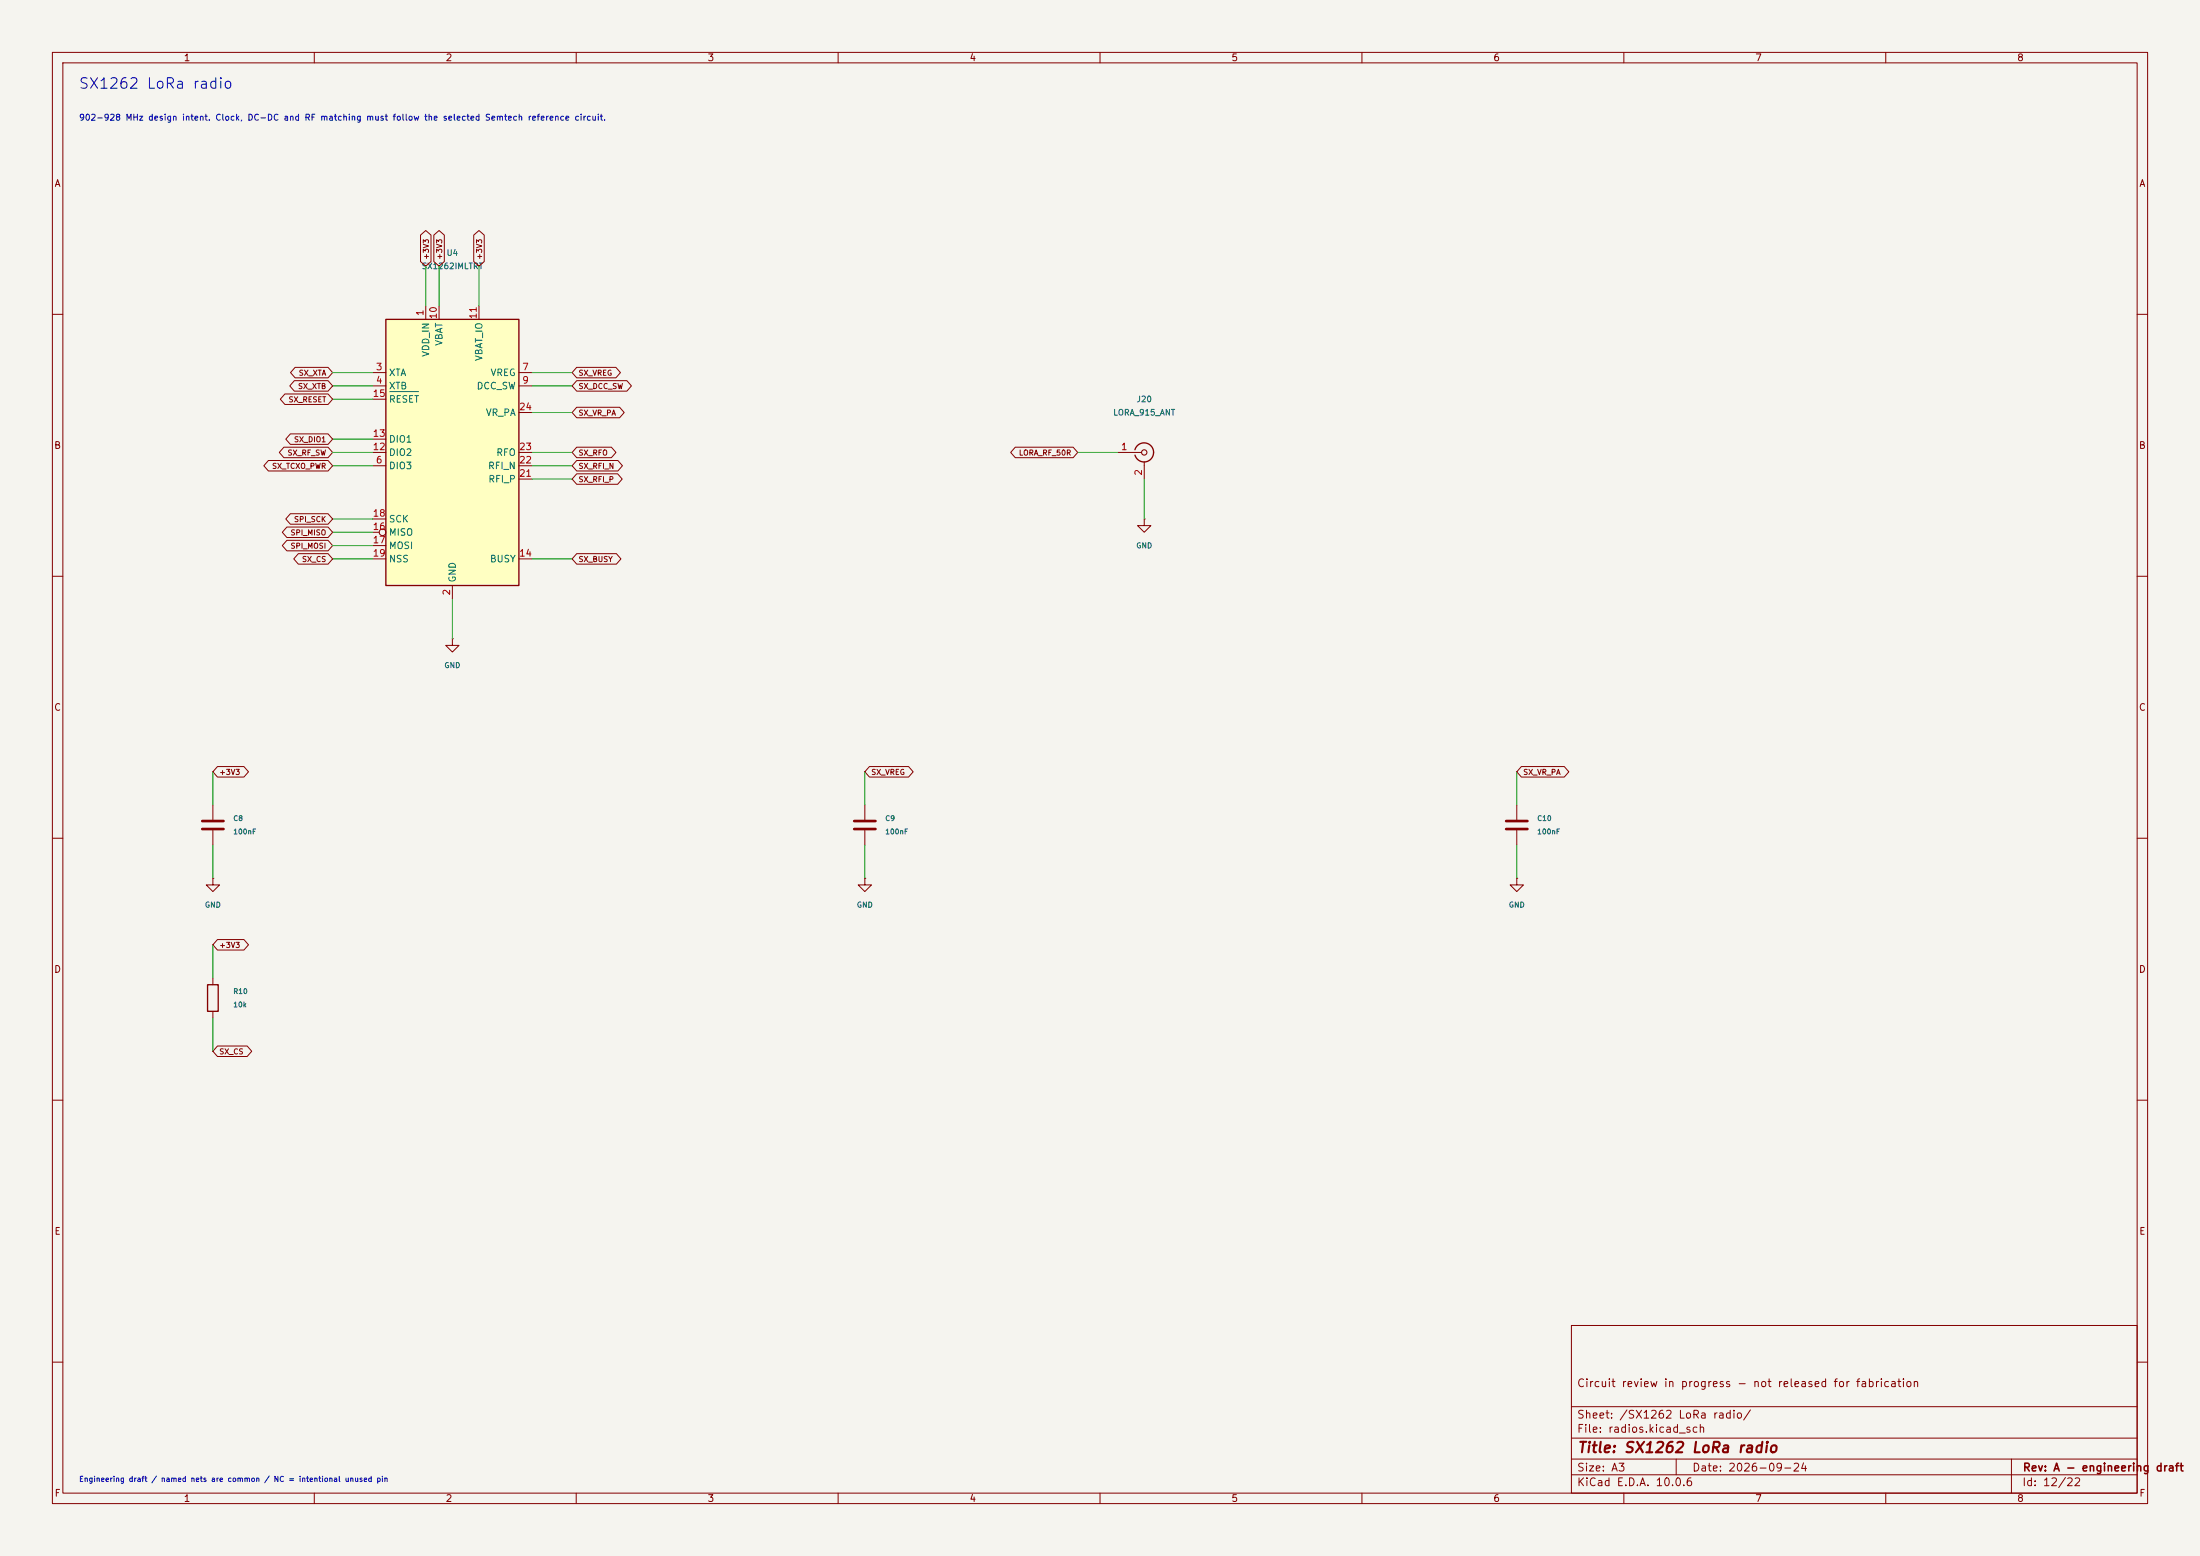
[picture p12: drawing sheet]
(kicad_sch
 (version 20250114)
 (generator "eeschema")
 (paper "A3")
 (title_block
  (title "SX1262 LoRa radio")
  (date "2026-09-24")
  (rev "A - engineering draft")
  (comment 1 "Circuit review in progress - not released for fabrication"))
 (lib_symbols
  (symbol "RF:SX1262IMLTRT" (exclude_from_sim no) (in_bom yes) (on_board yes)
   (in_pos_files yes)
   (duplicate_pin_numbers_are_jumpers no)
   (property "Reference" "U" (at 13.97 24.13 0) (show_name no) (do_not_autoplace no) (effects (font (size 1.27 1.27)) (justify left)))
   (property "Value" "SX1262IMLTRT" (at 13.97 21.59 0) (show_name no) (do_not_autoplace no) (effects (font (size 1.27 1.27)) (justify left)))
   (property "Footprint" "Package_DFN_QFN:QFN-24-1EP_4x4mm_P0.5mm_EP2.6x2.6mm" (at 1.27 -31.75 0) (show_name no) (do_not_autoplace no) (hide yes) (effects (font (size 1.27 1.27))))
   (property "Datasheet" "https://semtech.file.force.com/sfc/dist/version/download/?oid=00DE0000000JelG&ids=0682R00000IjPWSQA3&d=%2Fa%2F2R000000Un7F%2FyT.fKdAr9ZAo3cJLc4F2cBdUsMftpT2vsOICP7NmvMo" (at 1.27 -29.21 0) (show_name no) (do_not_autoplace no) (hide yes) (effects (font (size 1.27 1.27))))
   (property "Description" "150 MHz to 960 MHz Low Power Long Range Transceiver, 22dBm output power, spreading factor from 5 to 12, LoRA, QFN-24" (at 0 0 0) (show_name no) (do_not_autoplace no) (hide yes) (effects (font (size 1.27 1.27))))
   (symbol "SX1262IMLTRT_0_1"
    (rectangle (start -12.7 25.4) (end 12.7 -25.4) (stroke (width 0.254) (type default)) (fill (type background))))
   (symbol "SX1262IMLTRT_1_1"
    (pin power_in line (at -5.08 27.94 270) (length 2.54) (name "VDD_IN" (effects (font (size 1.27 1.27)))) (number "1" (effects (font (size 1.27 1.27)))))
    (pin power_in line (at 0 -27.94 90) (length 2.54) (name "GND" (effects (font (size 1.27 1.27)))) (number "2" (effects (font (size 1.27 1.27)))))
    (pin bidirectional line (at -15.24 15.24 0) (length 2.54) (name "XTA" (effects (font (size 1.27 1.27)))) (number "3" (effects (font (size 1.27 1.27)))))
    (pin bidirectional line (at -15.24 12.7 0) (length 2.54) (name "XTB" (effects (font (size 1.27 1.27)))) (number "4" (effects (font (size 1.27 1.27)))))
    (pin passive line (at 0 -27.94 90) (length 2.54) (hide yes) (name "GND" (effects (font (size 1.27 1.27)))) (number "5" (effects (font (size 1.27 1.27)))))
    (pin bidirectional line (at -15.24 -2.54 0) (length 2.54) (name "DIO3" (effects (font (size 1.27 1.27)))) (number "6" (effects (font (size 1.27 1.27)))))
    (pin power_out line (at 15.24 15.24 180) (length 2.54) (name "VREG" (effects (font (size 1.27 1.27)))) (number "7" (effects (font (size 1.27 1.27)))))
    (pin passive line (at 0 -27.94 90) (length 2.54) (hide yes) (name "GND" (effects (font (size 1.27 1.27)))) (number "8" (effects (font (size 1.27 1.27)))))
    (pin power_out line (at 15.24 12.7 180) (length 2.54) (name "DCC_SW" (effects (font (size 1.27 1.27)))) (number "9" (effects (font (size 1.27 1.27)))))
    (pin power_in line (at -2.54 27.94 270) (length 2.54) (name "VBAT" (effects (font (size 1.27 1.27)))) (number "10" (effects (font (size 1.27 1.27)))))
    (pin power_in line (at 5.08 27.94 270) (length 2.54) (name "VBAT_IO" (effects (font (size 1.27 1.27)))) (number "11" (effects (font (size 1.27 1.27)))))
    (pin bidirectional line (at -15.24 0 0) (length 2.54) (name "DIO2" (effects (font (size 1.27 1.27)))) (number "12" (effects (font (size 1.27 1.27)))))
    (pin bidirectional line (at -15.24 2.54 0) (length 2.54) (name "DIO1" (effects (font (size 1.27 1.27)))) (number "13" (effects (font (size 1.27 1.27)))))
    (pin output line (at 15.24 -20.32 180) (length 2.54) (name "BUSY" (effects (font (size 1.27 1.27)))) (number "14" (effects (font (size 1.27 1.27)))))
    (pin input line (at -15.24 10.16 0) (length 2.54) (name "~{RESET}" (effects (font (size 1.27 1.27)))) (number "15" (effects (font (size 1.27 1.27)))))
    (pin tri_state inverted (at -15.24 -15.24 0) (length 2.54) (name "MISO" (effects (font (size 1.27 1.27)))) (number "16" (effects (font (size 1.27 1.27)))))
    (pin input line (at -15.24 -17.78 0) (length 2.54) (name "MOSI" (effects (font (size 1.27 1.27)))) (number "17" (effects (font (size 1.27 1.27)))))
    (pin input line (at -15.24 -12.7 0) (length 2.54) (name "SCK" (effects (font (size 1.27 1.27)))) (number "18" (effects (font (size 1.27 1.27)))))
    (pin input line (at -15.24 -20.32 0) (length 2.54) (name "NSS" (effects (font (size 1.27 1.27)))) (number "19" (effects (font (size 1.27 1.27)))))
    (pin passive line (at 0 -27.94 90) (length 2.54) (hide yes) (name "GND" (effects (font (size 1.27 1.27)))) (number "20" (effects (font (size 1.27 1.27)))))
    (pin input line (at 15.24 -5.08 180) (length 2.54) (name "RFI_P" (effects (font (size 1.27 1.27)))) (number "21" (effects (font (size 1.27 1.27)))))
    (pin input line (at 15.24 -2.54 180) (length 2.54) (name "RFI_N" (effects (font (size 1.27 1.27)))) (number "22" (effects (font (size 1.27 1.27)))))
    (pin output line (at 15.24 0 180) (length 2.54) (name "RFO" (effects (font (size 1.27 1.27)))) (number "23" (effects (font (size 1.27 1.27)))))
    (pin power_out line (at 15.24 7.62 180) (length 2.54) (name "VR_PA" (effects (font (size 1.27 1.27)))) (number "24" (effects (font (size 1.27 1.27)))))
    (pin passive line (at 0 -27.94 90) (length 2.54) (hide yes) (name "GND" (effects (font (size 1.27 1.27)))) (number "25" (effects (font (size 1.27 1.27))))))
   (embedded_fonts no))
  (symbol "Connector:Conn_Coaxial"
   (pin_names
    (offset 1.016) (hide yes)) (exclude_from_sim no) (in_bom yes) (on_board yes)
   (in_pos_files yes)
   (duplicate_pin_numbers_are_jumpers no)
   (property "Reference" "J" (at 0.254 3.048 0) (show_name no) (do_not_autoplace no) (effects (font (size 1.27 1.27))))
   (property "Value" "Conn_Coaxial" (at 2.921 0 90) (show_name no) (do_not_autoplace no) (effects (font (size 1.27 1.27))))
   (property "Footprint" "" (at 0 0 0) (show_name no) (do_not_autoplace no) (hide yes) (effects (font (size 1.27 1.27))))
   (property "Datasheet" "" (at 0 0 0) (show_name no) (do_not_autoplace no) (hide yes) (effects (font (size 1.27 1.27))))
   (property "Description" "coaxial connector (BNC, SMA, SMB, SMC, Cinch/RCA, LEMO, ...)" (at 0 0 0) (show_name no) (do_not_autoplace no) (hide yes) (effects (font (size 1.27 1.27))))
   (symbol "Conn_Coaxial_0_1"
    (polyline (pts (xy -2.54 0) (xy -0.508 0)) (stroke (width 0) (type default)) (fill (type none)))
    (arc (start 1.778 0) (mid 0.222 -1.8079) (end -1.778 -0.508) (stroke (width 0.254) (type default)) (fill (type none)))
    (arc (start -1.778 0.508) (mid 0.2221 1.8084) (end 1.778 0) (stroke (width 0.254) (type default)) (fill (type none)))
    (circle (center 0 0) (radius 0.508) (stroke (width 0.2032) (type default)) (fill (type none)))
    (polyline (pts (xy 0 -2.54) (xy 0 -1.778)) (stroke (width 0) (type default)) (fill (type none))))
   (symbol "Conn_Coaxial_1_1"
    (pin passive line (at -5.08 0 0) (length 2.54) (name "In" (effects (font (size 1.27 1.27)))) (number "1" (effects (font (size 1.27 1.27)))))
    (pin passive line (at 0 -5.08 90) (length 2.54) (name "Ext" (effects (font (size 1.27 1.27)))) (number "2" (effects (font (size 1.27 1.27))))))
   (embedded_fonts no))
  (symbol "Device:C"
   (pin_numbers (hide yes))
   (pin_names
    (offset 0.254)) (exclude_from_sim no) (in_bom yes) (on_board yes)
   (in_pos_files yes)
   (duplicate_pin_numbers_are_jumpers no)
   (property "Reference" "C" (at 0.635 2.54 0) (show_name no) (do_not_autoplace no) (effects (font (size 1.27 1.27)) (justify left)))
   (property "Value" "C" (at 0.635 -2.54 0) (show_name no) (do_not_autoplace no) (effects (font (size 1.27 1.27)) (justify left)))
   (property "Footprint" "" (at 0.9652 -3.81 0) (show_name no) (do_not_autoplace no) (hide yes) (effects (font (size 1.27 1.27))))
   (property "Datasheet" "" (at 0 0 0) (show_name no) (do_not_autoplace no) (hide yes) (effects (font (size 1.27 1.27))))
   (property "Description" "Unpolarized capacitor" (at 0 0 0) (show_name no) (do_not_autoplace no) (hide yes) (effects (font (size 1.27 1.27))))
   (symbol "C_0_1"
    (polyline (pts (xy -2.032 0.762) (xy 2.032 0.762)) (stroke (width 0.508) (type default)) (fill (type none)))
    (polyline (pts (xy -2.032 -0.762) (xy 2.032 -0.762)) (stroke (width 0.508) (type default)) (fill (type none))))
   (symbol "C_1_1"
    (pin passive line (at 0 3.81 270) (length 2.794) (name "" (effects (font (size 1.27 1.27)))) (number "1" (effects (font (size 1.27 1.27)))))
    (pin passive line (at 0 -3.81 90) (length 2.794) (name "" (effects (font (size 1.27 1.27)))) (number "2" (effects (font (size 1.27 1.27))))))
   (embedded_fonts no))
  (symbol "power:GND"
   (power global)
   (pin_numbers (hide yes))
   (pin_names
    (offset 0) (hide yes)) (exclude_from_sim no) (in_bom yes) (on_board yes)
   (in_pos_files yes)
   (duplicate_pin_numbers_are_jumpers no)
   (property "Reference" "#PWR" (at 0 -6.35 0) (show_name no) (do_not_autoplace no) (hide yes) (effects (font (size 1.27 1.27))))
   (property "Value" "GND" (at 0 -3.81 0) (show_name no) (do_not_autoplace no) (effects (font (size 1.27 1.27))))
   (property "Footprint" "" (at 0 0 0) (show_name no) (do_not_autoplace no) (hide yes) (effects (font (size 1.27 1.27))))
   (property "Datasheet" "" (at 0 0 0) (show_name no) (do_not_autoplace no) (hide yes) (effects (font (size 1.27 1.27))))
   (property "Description" "Power symbol creates a global label with name \"GND\" , ground" (at 0 0 0) (show_name no) (do_not_autoplace no) (hide yes) (effects (font (size 1.27 1.27))))
   (symbol "GND_0_1"
    (polyline (pts (xy 0 0) (xy 0 -1.27) (xy 1.27 -1.27) (xy 0 -2.54) (xy -1.27 -1.27) (xy 0 -1.27)) (stroke (width 0) (type default)) (fill (type none))))
   (symbol "GND_1_1"
    (pin power_in line (at 0 0 270) (length 0) (name "" (effects (font (size 1.27 1.27)))) (number "1" (effects (font (size 1.27 1.27))))))
   (embedded_fonts no))
  (symbol "Device:R"
   (pin_numbers (hide yes))
   (pin_names
    (offset 0)) (exclude_from_sim no) (in_bom yes) (on_board yes)
   (in_pos_files yes)
   (duplicate_pin_numbers_are_jumpers no)
   (property "Reference" "R" (at 2.032 0 90) (show_name no) (do_not_autoplace no) (effects (font (size 1.27 1.27))))
   (property "Value" "R" (at 0 0 90) (show_name no) (do_not_autoplace no) (effects (font (size 1.27 1.27))))
   (property "Footprint" "" (at -1.778 0 90) (show_name no) (do_not_autoplace no) (hide yes) (effects (font (size 1.27 1.27))))
   (property "Datasheet" "" (at 0 0 0) (show_name no) (do_not_autoplace no) (hide yes) (effects (font (size 1.27 1.27))))
   (property "Description" "Resistor" (at 0 0 0) (show_name no) (do_not_autoplace no) (hide yes) (effects (font (size 1.27 1.27))))
   (symbol "R_0_1"
    (rectangle (start -1.016 -2.54) (end 1.016 2.54) (stroke (width 0.254) (type default)) (fill (type none))))
   (symbol "R_1_1"
    (pin passive line (at 0 3.81 270) (length 1.27) (name "" (effects (font (size 1.27 1.27)))) (number "1" (effects (font (size 1.27 1.27)))))
    (pin passive line (at 0 -3.81 90) (length 1.27) (name "" (effects (font (size 1.27 1.27)))) (number "2" (effects (font (size 1.27 1.27))))))
   (embedded_fonts no)))
 (text "SX1262 LoRa radio" (at 15 15 0) (effects (font (size 2 2)) (justify left top)))
 (text "902-928 MHz design intent. Clock, DC-DC and RF matching must follow the selected Semtech reference circuit." (at 15 22 0) (effects (font (size 1.15 1.15)) (justify left top)))
 (text "Engineering draft / named nets are common / NC = intentional unused pin" (at 15 282 0) (effects (font (size 1 1)) (justify left top)))
 (symbol
  (lib_id "RF:SX1262IMLTRT") (at 86.36 86.36 0) (unit 1) (in_bom yes) (on_board yes) (dnp no)
  (property "Reference" "U4" (at 86.36 48.26 0) (effects (font (size 1.1 1.1))))
  (property "Value" "SX1262IMLTRT" (at 86.36 50.8 0) (effects (font (size 1.1 1.1))))
  (property "Footprint" "Package_DFN_QFN:QFN-24-1EP_4x4mm_P0.5mm_EP2.6x2.6mm" (at 86.36 86.36 0) (effects (font (size 1 1)) (hide yes))) (pin "1") (pin "2") (pin "3") (pin "4") (pin "5") (pin "6") (pin "7") (pin "8") (pin "9") (pin "10") (pin "11") (pin "12") (pin "13") (pin "14") (pin "15") (pin "16") (pin "17") (pin "18") (pin "19") (pin "20") (pin "21") (pin "22") (pin "23") (pin "24") (pin "25"))
 (symbol
  (lib_id "Connector:Conn_Coaxial") (at 218.44 86.36 0) (unit 1) (in_bom yes) (on_board yes) (dnp no)
  (property "Reference" "J20" (at 218.44 76.2 0) (effects (font (size 1.1 1.1))))
  (property "Value" "LORA_915_ANT" (at 218.44 78.74 0) (effects (font (size 1.1 1.1))))
  (property "Footprint" "Connector_Coaxial:U.FL_Hirose_U.FL-R-SMT-1_Vertical" (at 218.44 86.36 0) (effects (font (size 1.27 1.27)) (hide yes))) (pin "1") (pin "2"))
 (symbol
  (lib_id "Device:C") (at 40.64 157.48 0) (unit 1) (in_bom yes) (on_board yes) (dnp no)
  (property "Reference" "C8" (at 44.45 156.20999999999998 0) (effects (font (size 0.95 0.95)) (justify left)))
  (property "Value" "100nF" (at 44.45 158.75 0) (effects (font (size 0.95 0.95)) (justify left)))
  (property "Footprint" "Capacitor_SMD:C_0402_1005Metric" (at 40.64 157.48 0) (effects (font (size 1 1)) (hide yes))) (pin "1") (pin "2"))
 (wire (pts (xy 40.6400 153.6700) (xy 40.6400 147.3200)) (stroke (width 0) (type default)))
 (wire (pts (xy 40.6400 161.2900) (xy 40.6400 167.6400)) (stroke (width 0) (type default)))
 (global_label "+3V3"
  (shape bidirectional) (at 40.64 147.32 0) (effects (font (size 1 1)) (justify left)))
 (symbol
  (lib_id "power:GND") (at 40.64 167.64 0) (unit 1) (in_bom yes) (on_board yes) (dnp no)
  (property "Reference" "#PWR12006" (at 40.64 167.64 0) (effects (font (size 1 1)) (hide yes)))
  (property "Value" "GND" (at 40.64 172.72 0) (effects (font (size 1 1)))) (pin "1"))
 (symbol
  (lib_id "Device:C") (at 165.1 157.48 0) (unit 1) (in_bom yes) (on_board yes) (dnp no)
  (property "Reference" "C9" (at 168.91 156.20999999999998 0) (effects (font (size 0.95 0.95)) (justify left)))
  (property "Value" "100nF" (at 168.91 158.75 0) (effects (font (size 0.95 0.95)) (justify left)))
  (property "Footprint" "Capacitor_SMD:C_0402_1005Metric" (at 165.1 157.48 0) (effects (font (size 1 1)) (hide yes))) (pin "1") (pin "2"))
 (wire (pts (xy 165.1000 153.6700) (xy 165.1000 147.3200)) (stroke (width 0) (type default)))
 (wire (pts (xy 165.1000 161.2900) (xy 165.1000 167.6400)) (stroke (width 0) (type default)))
 (global_label "SX_VREG"
  (shape bidirectional) (at 165.1 147.32 0) (effects (font (size 1 1)) (justify left)))
 (symbol
  (lib_id "power:GND") (at 165.1 167.64 0) (unit 1) (in_bom yes) (on_board yes) (dnp no)
  (property "Reference" "#PWR12011" (at 165.1 167.64 0) (effects (font (size 1 1)) (hide yes)))
  (property "Value" "GND" (at 165.1 172.72 0) (effects (font (size 1 1)))) (pin "1"))
 (symbol
  (lib_id "Device:C") (at 289.56 157.48 0) (unit 1) (in_bom yes) (on_board yes) (dnp no)
  (property "Reference" "C10" (at 293.37 156.20999999999998 0) (effects (font (size 0.95 0.95)) (justify left)))
  (property "Value" "100nF" (at 293.37 158.75 0) (effects (font (size 0.95 0.95)) (justify left)))
  (property "Footprint" "Capacitor_SMD:C_0402_1005Metric" (at 289.56 157.48 0) (effects (font (size 1 1)) (hide yes))) (pin "1") (pin "2"))
 (wire (pts (xy 289.5600 153.6700) (xy 289.5600 147.3200)) (stroke (width 0) (type default)))
 (wire (pts (xy 289.5600 161.2900) (xy 289.5600 167.6400)) (stroke (width 0) (type default)))
 (global_label "SX_VR_PA"
  (shape bidirectional) (at 289.56 147.32 0) (effects (font (size 1 1)) (justify left)))
 (symbol
  (lib_id "power:GND") (at 289.56 167.64 0) (unit 1) (in_bom yes) (on_board yes) (dnp no)
  (property "Reference" "#PWR12016" (at 289.56 167.64 0) (effects (font (size 1 1)) (hide yes)))
  (property "Value" "GND" (at 289.56 172.72 0) (effects (font (size 1 1)))) (pin "1"))
 (symbol
  (lib_id "Device:R") (at 40.64 190.5 0) (unit 1) (in_bom yes) (on_board yes) (dnp no)
  (property "Reference" "R10" (at 44.45 189.23 0) (effects (font (size 0.95 0.95)) (justify left)))
  (property "Value" "10k" (at 44.45 191.77 0) (effects (font (size 0.95 0.95)) (justify left)))
  (property "Footprint" "Resistor_SMD:R_0402_1005Metric" (at 40.64 190.5 0) (effects (font (size 1 1)) (hide yes))) (pin "1") (pin "2"))
 (wire (pts (xy 40.6400 186.6900) (xy 40.6400 180.3400)) (stroke (width 0) (type default)))
 (wire (pts (xy 40.6400 194.3100) (xy 40.6400 200.6600)) (stroke (width 0) (type default)))
 (global_label "+3V3"
  (shape bidirectional) (at 40.64 180.34 0) (effects (font (size 1 1)) (justify left)))
 (global_label "SX_CS"
  (shape bidirectional) (at 40.64 200.66 0) (effects (font (size 1 1)) (justify left)))
 (wire (pts (xy 81.2800 58.4200) (xy 81.2800 50.8000)) (stroke (width 0) (type default)))
 (global_label "+3V3"
  (shape bidirectional) (at 81.28 50.8 270.0) (effects (font (size 1 1)) (justify left)))
 (wire (pts (xy 86.3600 114.3000) (xy 86.3600 121.9200)) (stroke (width 0) (type default)))
 (symbol
  (lib_id "power:GND") (at 86.36 121.92 0) (unit 1) (in_bom yes) (on_board yes) (dnp no)
  (property "Reference" "#PWR12025" (at 86.36 121.92 0) (effects (font (size 1 1)) (hide yes)))
  (property "Value" "GND" (at 86.36 127.0 0) (effects (font (size 1 1)))) (pin "1"))
 (wire (pts (xy 71.1200 71.1200) (xy 63.5000 71.1200)) (stroke (width 0) (type default)))
 (global_label "SX_XTA"
  (shape bidirectional) (at 63.5 71.12 0.0) (effects (font (size 1 1)) (justify right)))
 (wire (pts (xy 71.1200 73.6600) (xy 63.5000 73.6600)) (stroke (width 0) (type default)))
 (global_label "SX_XTB"
  (shape bidirectional) (at 63.5 73.66 0.0) (effects (font (size 1 1)) (justify right)))
 (wire (pts (xy 71.1200 88.9000) (xy 63.5000 88.9000)) (stroke (width 0) (type default)))
 (global_label "SX_TCXO_PWR"
  (shape bidirectional) (at 63.5 88.9 0.0) (effects (font (size 1 1)) (justify right)))
 (wire (pts (xy 101.6000 71.1200) (xy 109.2200 71.1200)) (stroke (width 0) (type default)))
 (global_label "SX_VREG"
  (shape bidirectional) (at 109.22 71.12 180.0) (effects (font (size 1 1)) (justify left)))
 (wire (pts (xy 101.6000 73.6600) (xy 109.2200 73.6600)) (stroke (width 0) (type default)))
 (global_label "SX_DCC_SW"
  (shape bidirectional) (at 109.22 73.66 180.0) (effects (font (size 1 1)) (justify left)))
 (wire (pts (xy 83.8200 58.4200) (xy 83.8200 50.8000)) (stroke (width 0) (type default)))
 (global_label "+3V3"
  (shape bidirectional) (at 83.82 50.8 270.0) (effects (font (size 1 1)) (justify left)))
 (wire (pts (xy 91.4400 58.4200) (xy 91.4400 50.8000)) (stroke (width 0) (type default)))
 (global_label "+3V3"
  (shape bidirectional) (at 91.44 50.8 270.0) (effects (font (size 1 1)) (justify left)))
 (wire (pts (xy 71.1200 86.3600) (xy 63.5000 86.3600)) (stroke (width 0) (type default)))
 (global_label "SX_RF_SW"
  (shape bidirectional) (at 63.5 86.36 0.0) (effects (font (size 1 1)) (justify right)))
 (wire (pts (xy 71.1200 83.8200) (xy 63.5000 83.8200)) (stroke (width 0) (type default)))
 (global_label "SX_DIO1"
  (shape bidirectional) (at 63.5 83.82 0.0) (effects (font (size 1 1)) (justify right)))
 (wire (pts (xy 101.6000 106.6800) (xy 109.2200 106.6800)) (stroke (width 0) (type default)))
 (global_label "SX_BUSY"
  (shape bidirectional) (at 109.22 106.68 180.0) (effects (font (size 1 1)) (justify left)))
 (wire (pts (xy 71.1200 76.2000) (xy 63.5000 76.2000)) (stroke (width 0) (type default)))
 (global_label "SX_RESET"
  (shape bidirectional) (at 63.5 76.2 0.0) (effects (font (size 1 1)) (justify right)))
 (wire (pts (xy 71.1200 101.6000) (xy 63.5000 101.6000)) (stroke (width 0) (type default)))
 (global_label "SPI_MISO"
  (shape bidirectional) (at 63.5 101.6 0.0) (effects (font (size 1 1)) (justify right)))
 (wire (pts (xy 71.1200 104.1400) (xy 63.5000 104.1400)) (stroke (width 0) (type default)))
 (global_label "SPI_MOSI"
  (shape bidirectional) (at 63.5 104.14 0.0) (effects (font (size 1 1)) (justify right)))
 (wire (pts (xy 71.1200 99.0600) (xy 63.5000 99.0600)) (stroke (width 0) (type default)))
 (global_label "SPI_SCK"
  (shape bidirectional) (at 63.5 99.06 0.0) (effects (font (size 1 1)) (justify right)))
 (wire (pts (xy 71.1200 106.6800) (xy 63.5000 106.6800)) (stroke (width 0) (type default)))
 (global_label "SX_CS"
  (shape bidirectional) (at 63.5 106.68 0.0) (effects (font (size 1 1)) (justify right)))
 (wire (pts (xy 101.6000 91.4400) (xy 109.2200 91.4400)) (stroke (width 0) (type default)))
 (global_label "SX_RFI_P"
  (shape bidirectional) (at 109.22 91.44 180.0) (effects (font (size 1 1)) (justify left)))
 (wire (pts (xy 101.6000 88.9000) (xy 109.2200 88.9000)) (stroke (width 0) (type default)))
 (global_label "SX_RFI_N"
  (shape bidirectional) (at 109.22 88.9 180.0) (effects (font (size 1 1)) (justify left)))
 (wire (pts (xy 101.6000 86.3600) (xy 109.2200 86.3600)) (stroke (width 0) (type default)))
 (global_label "SX_RFO"
  (shape bidirectional) (at 109.22 86.36 180.0) (effects (font (size 1 1)) (justify left)))
 (wire (pts (xy 101.6000 78.7400) (xy 109.2200 78.7400)) (stroke (width 0) (type default)))
 (global_label "SX_VR_PA"
  (shape bidirectional) (at 109.22 78.74 180.0) (effects (font (size 1 1)) (justify left)))
 (wire (pts (xy 213.3600 86.3600) (xy 205.7400 86.3600)) (stroke (width 0) (type default)))
 (global_label "LORA_RF_50R"
  (shape bidirectional) (at 205.74 86.36 0.0) (effects (font (size 1 1)) (justify right)))
 (wire (pts (xy 218.4400 91.4400) (xy 218.4400 99.0600)) (stroke (width 0) (type default)))
 (symbol
  (lib_id "power:GND") (at 218.44 99.06 0) (unit 1) (in_bom yes) (on_board yes) (dnp no)
  (property "Reference" "#PWR12068" (at 218.44 99.06 0) (effects (font (size 1 1)) (hide yes)))
  (property "Value" "GND" (at 218.44 104.14 0) (effects (font (size 1 1)))) (pin "1")))
